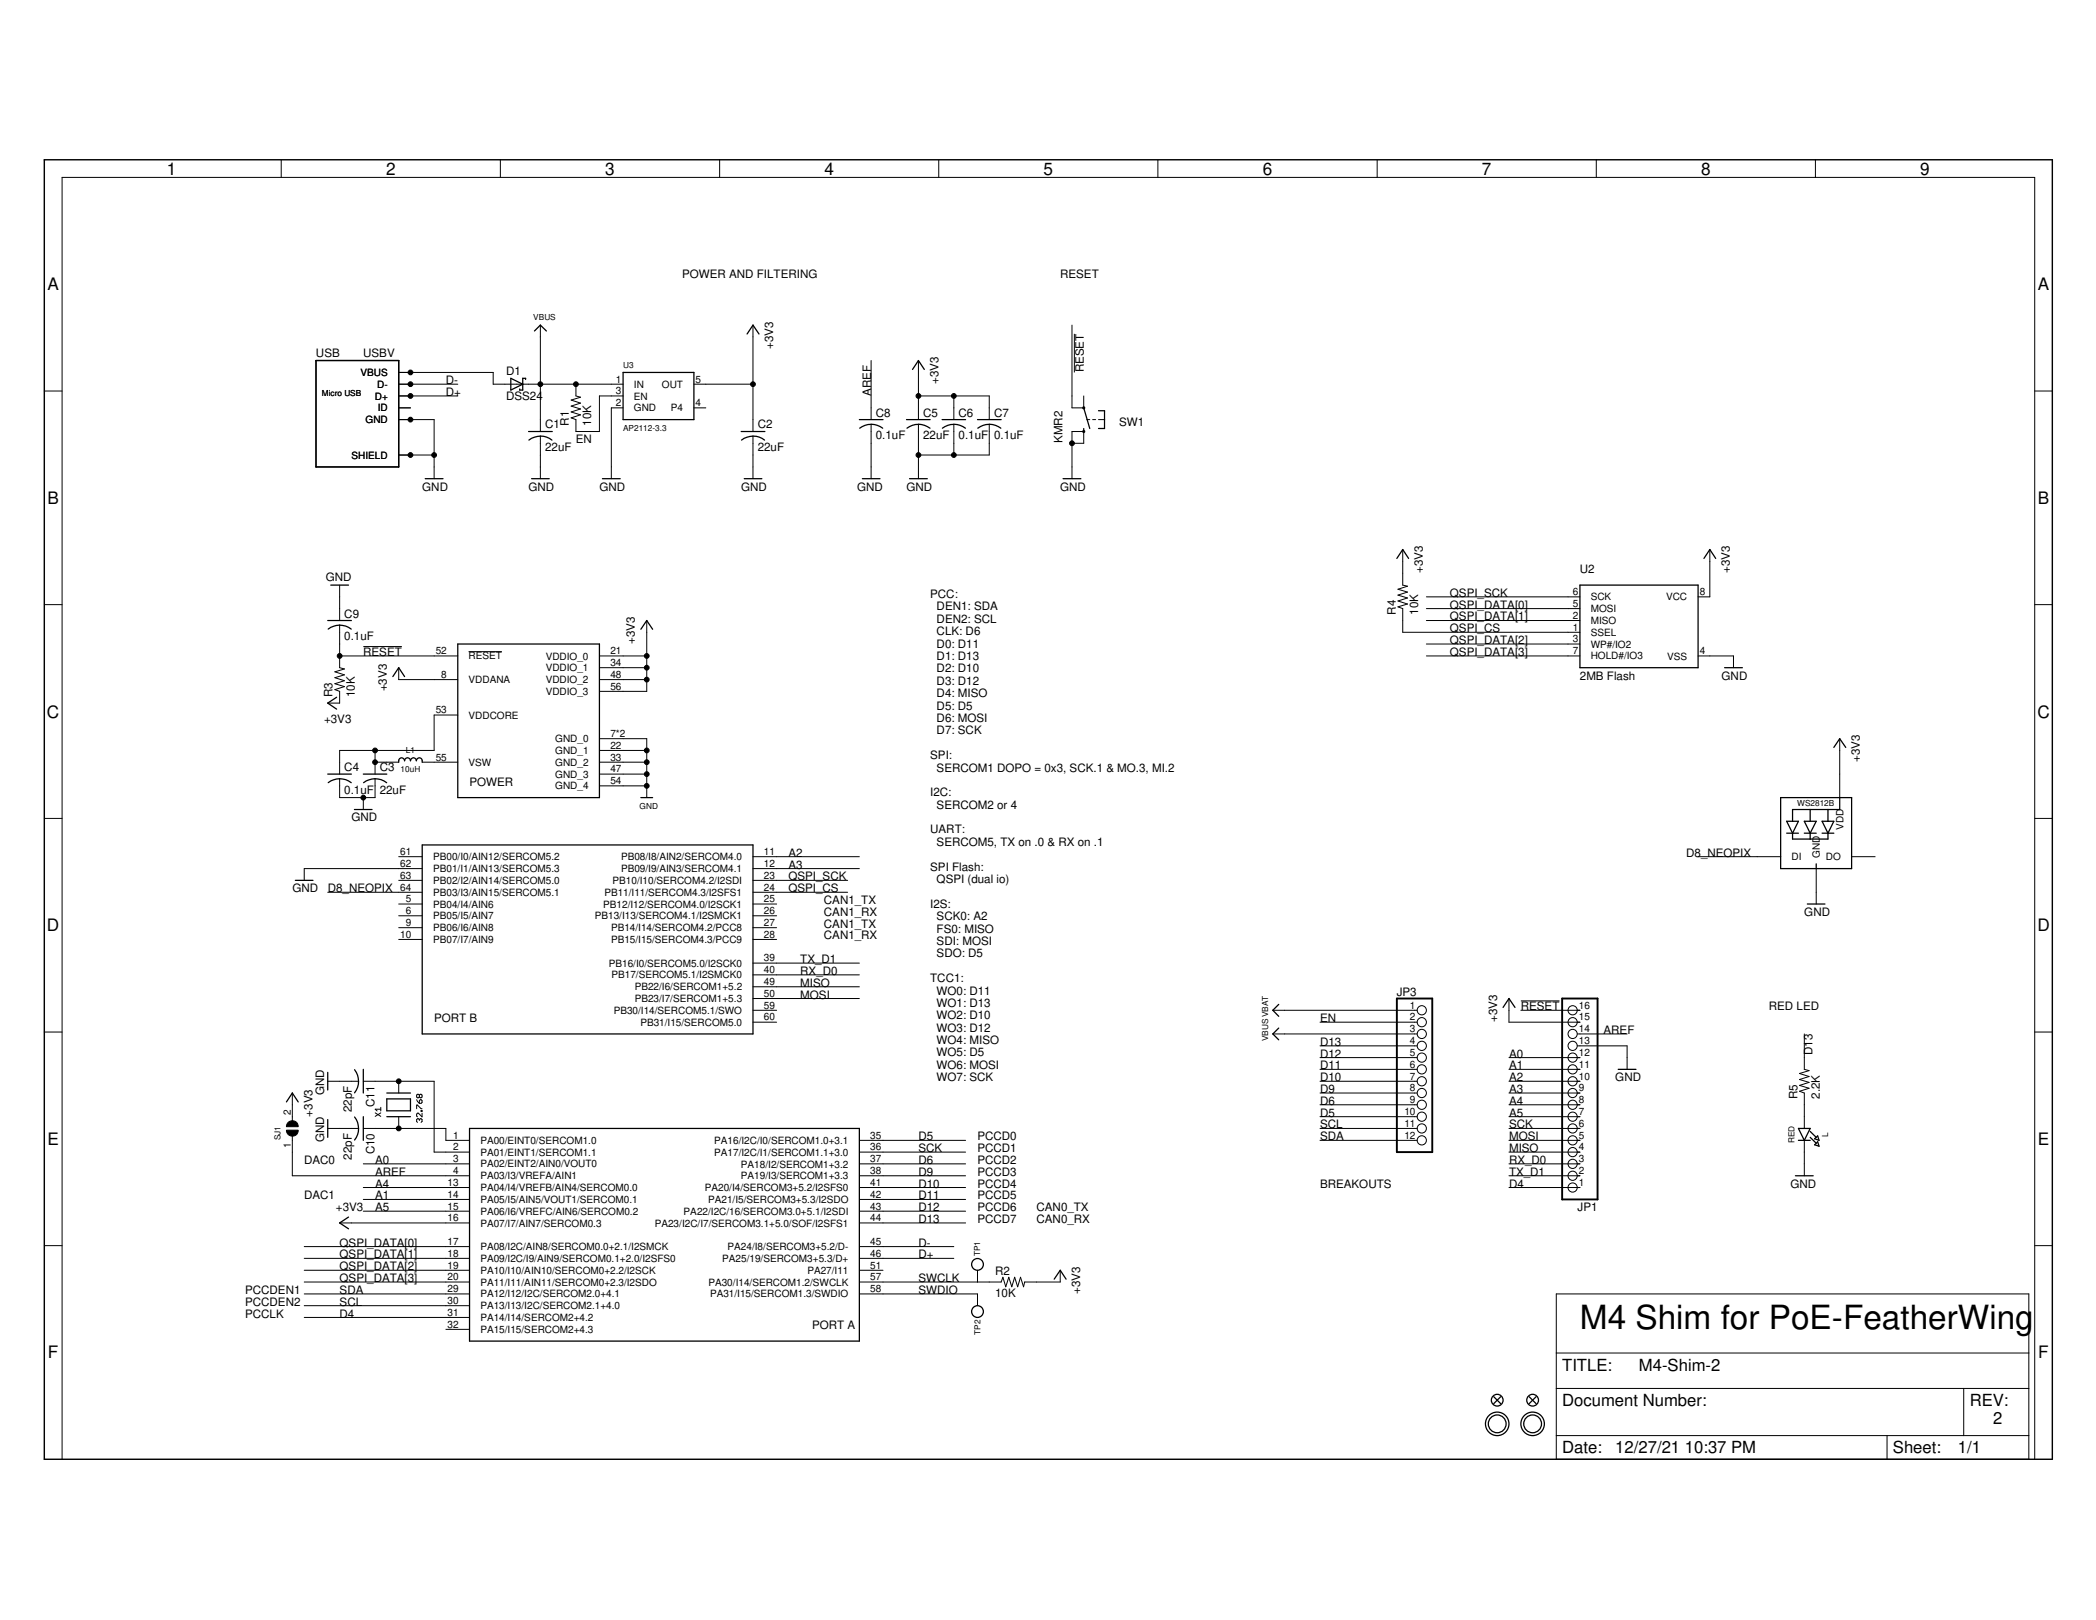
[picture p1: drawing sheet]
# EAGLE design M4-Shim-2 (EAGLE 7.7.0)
COMPANY: ADAFRUIT INDUSTRIES; DRAWN: KTOWN; REV: B

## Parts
C1  22uF  C-USC0805K  [C0805K]
C2  22uF  C-USC0805K  [C0805K]
C3  22uF  C-USC0805K  [C0805K]
C4  0.1uF  C-USC0402K  [C0402K]
C5  22uF  C-USC0805K  [C0805K]
C6  0.1uF  C-USC0402K  [C0402K]
C7  0.1uF  C-USC0402K  [C0402K]
C8  0.1uF  C-USC0402K  [C0402K]
C9  0.1uF  C-USC0402K  [C0402K]
C10  22pF  C-USC0402K  [C0402K]
C11  22pF  C-USC0402K  [C0402K]
D1  DSS24  [SOD123FL]
JP1  HEADER-1X16ROUND  [1X16_ROUND]
JP3  HEADER-1X12  [1X12_ROUND]
L  RED  LED0805_NOOUTLINE  [CHIPLED_0805_NOOUTLINE]
L1  10uH  INDUCTOR  [INDUCTOR_1007]
LED1  WS2812B3535  [LED3535]
R1  10K  R-US_R0402  [R0402]
R2  10K  R-US_R0402  [R0402]
R3  10K  R-US_R0402  [R0402]
R4  10K  R-US_R0402  [R0402]
R5  2.2K  R-US_R0402  [R0402]
SJ1  SOLDERJUMPERCLOSED  [SOLDERJUMPER_CLOSEDWIRE]
SW1  KMR2  SWITCH_TACT_SMT4.6X2.8  [BTN_KMR2_4.6X2.8]
TP1  TESTPOINTROUND1.5MM  [TESTPOINT_ROUND_1.5MM]
TP2  TESTPOINTROUND1.5MM  [TESTPOINT_ROUND_1.5MM]
U1  ATSAMD51J  [PQFN64-1]
U2  2MB Flash  SPIFLASH_8PINUX  [USON8]
U3  AP2112-3.3  VREG_SOT23-5  [SOT23-5]
U$31  MOUNTINGHOLE2.5  [MOUNTINGHOLE_2.5_PLATED]
U$32  MOUNTINGHOLE2.5  [MOUNTINGHOLE_2.5_PLATED]
U$34  FIDUCIAL_1MM  [FIDUCIAL_1MM]
U$35  FIDUCIAL_1MM  [FIDUCIAL_1MM]
USB  ZX62-B-5PA  MICRO-USB-SMD  [TS-1012E-AC03516]
USBV  MICRO-USB-SMD-VERT  [U-D-M5DS-W-4]
X1  32.768  XTAL-3.2X1.5  [XTAL3215]

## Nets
!RESET: C9.2 JP1.16 R3.2 SW1.A'(P1) U1.52(!RESET)
+3V3 [power]: C2.1 C5.1 C6.1 C7.1 JP1.15 LED1.2(VDD) R2.2 R3.1 R4.2 SJ1.2 U1.8(VDDANA) U1.16(PA07/I7/AIN7/SERCOM0.3) U1.21(VDDIO_0) U1.34(VDDIO_1) U1.48(VDDIO_2) U1.56(VDDIO_3) U2.8(VCC) U3.5(OUT)
A0: JP1.12 U1.3(PA02/EINT2/AIN0/VOUT0)
A1: JP1.11 U1.14(PA05/I5/AIN5/VOUT1/SERCOM0.1)
A2: JP1.10 U1.11(PB08/I8/AIN2/SERCOM4.0)
A3: JP1.9 U1.12(PB09/I9/AIN3/SERCOM4.1)
A4: JP1.8 U1.13(PA04/I4/VREFB/AIN4/SERCOM0.0)
A5: JP1.7 U1.15(PA06/I6/VREFC/AIN6/SERCOM0.2)
AREF: C8.1 JP1.14 SJ1.1 U1.4(PA03/I3/VREFA/AIN1)
D4: JP1.1 U1.31(PA14/I14/SERCOM2+4.2)
D5: JP3.10 U1.35(PA16/I2C/I0/SERCOM1.0+3.1)
D6: JP3.9 U1.37(PA18/I2/SERCOM1+3.2)
D8_NEOPIX: LED1.1(DI) U1.64(PB03/I3/AIN15/SERCOM5.1)
D9: JP3.8 U1.38(PA19/I3/SERCOM1+3.3)
D10: JP3.7 U1.41(PA20/I4/SERCOM3+5.2/I2SFS0)
D11: JP3.6 U1.42(PA21/I5/SERCOM3+5.3/I2SDO)
D12: JP3.5 U1.43(PA22/I2C/16/SERCOM3.0+5.1/I2SDI)
D13: JP3.4 R5.2 U1.44(PA23/I2C/I7/SERCOM3.1+5.0/SOF/I2SFS1)
D+: U1.46(PA25/19/SERCOM3+5.3/D+) USB.3(D+) USBV.3(D+)
D-: U1.45(PA24/I8/SERCOM3+5.2/D-) USB.2(D-) USBV.2(D-)
EN: JP3.2 R1.1 U3.3(EN)
GND [gnd]: C1.2 C2.2 C3.2 C4.2 C5.2 C6.2 C7.2 C8.2 C9.1 C10.2 C11.2 JP1.13 L.C LED1.4(GND) SW1.B'(S1) SW1.B(S) U1.7(GND_0) U1.22(GND_1) U1.33(GND_2) U1.47(GND_3) U1.54(GND_4) U1.62(PB01/I1/AIN13/SERCOM5.3) U1.EXP(GND_0) U2.4(VSS) U3.2(GND) USB.5(GND) USB.P1(SHIELD) USB.P2(SHIELD) USB.P3(SHIELD) USB.P4(SHIELD) USB.P5(SHIELD) USB.P6(SHIELD) USBV.5(GND) USBV.MNT1(SHIELD) USBV.MNT2(SHIELD) USBV.MNT3(SHIELD) USBV.MNT4(SHIELD)
MISO: JP1.4 U1.49(PB22/I6/SERCOM1+5.2)
MOSI: JP1.5 U1.50(PB23/I7/SERCOM1+5.3)
N$1: USB.4(ID) USBV.4(ID)
N$2: L.A R5.1
N$5: C10.1 U1.1(PA00/EINT0/SERCOM1.0) X1.P$1
N$7: C11.1 U1.2(PA01/EINT1/SERCOM1.1) X1.P$2
N$11: L1.P$2 U1.55(VSW)
QSPI_CS: R4.1 U1.24(PB11/I11/SERCOM4.3/I2SFS1) U2.1(SSEL)
QSPI_DATA[0]: U1.17(PA08/I2C/AIN8/SERCOM0.0+2.1/I2SMCK) U2.5(MOSI)
QSPI_DATA[1]: U1.18(PA09/I2C/I9/AIN9/SERCOM0.1+2.0/I2SFS0) U2.2(MISO)
QSPI_DATA[2]: U1.19(PA10/I10/AIN10/SERCOM0+2.2/I2SCK) U2.3(WP#/IO2)
QSPI_DATA[3]: U1.20(PA11/I11/AIN11/SERCOM0+2.3/I2SDO) U2.7(HOLD#/IO3)
QSPI_SCK: U1.23(PB10/I10/SERCOM4.2/I2SDI) U2.6(SCK)
RX_D0: JP1.3 U1.40(PB17/SERCOM5.1/I2SMCK0)
SCK: JP1.6 U1.36(PA17/I2C/I1/SERCOM1.1+3.0)
SCL: JP3.11 U1.30(PA13/I13/I2C/SERCOM2.1+4.0)
SDA: JP3.12 U1.29(PA12/I12/I2C/SERCOM2.0+4.1)
SWCLK: R2.1 TP1.P$1 U1.57(PA30/I14/SERCOM1.2/SWCLK)
SWDIO: TP2.P$1 U1.58(PA31/I15/SERCOM1.3/SWDIO)
TX_D1: JP1.2 U1.39(PB16/I0/SERCOM5.0/I2SCK0)
VBAT [power]: JP3.1
VBUS [power]: C1.1 D1.C JP3.3 R1.2 U3.1(IN)
VBUSEXT [power]: D1.A USB.1(VBUS) USBV.1(VBUS)
VDDCORE1: C3.1 C4.1 L1.P$1 U1.53(VDDCORE)
Unconnected: LED1.3(DO) SW1.A(P) U1.5(PB04/I4/AIN6) U1.6(PB05/I5/AIN7) U1.9(PB06/I6/AIN8) U1.10(PB07/I7/AIN9) U1.25(PB12/I12/SERCOM4.0/I2SCK1) U1.26(PB13/I13/SERCOM4.1/I2SMCK1) U1.27(PB14/I14/SERCOM4.2/PCC8) U1.28(PB15/I15/SERCOM4.3/PCC9) U1.32(PA15/I15/SERCOM2+4.3) U1.51(PA27/I11) U1.59(PB30/I14/SERCOM5.1/SWO) U1.60(PB31/I15/SERCOM5.0) U1.61(PB00/I0/AIN12/SERCOM5.2) U1.63(PB02/I2/AIN14/SERCOM5.0) U3.4

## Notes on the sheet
- POWER AND FILTERING | RESET
- CAN1_TX
- CAN1_RX
- CAN1_TX
- CAN1_RX
- RED LED
- PCC:
    DEN1: SDA
    DEN2: SCL
    CLK: D6
    D0: D11
    D1: D13
    D2: D10
    D3: D12
    D4: MISO
    D5: D5
    D6: MOSI
    D7: SCK
  
  SPI:
    SERCOM1 DOPO = 0x3, SCK.1 & MO.3, MI.2
  
  I2C:
    SERCOM2 or 4
  
  UART:
    SERCOM5, TX on .0 & RX on .1
  
  SPI Flash:
    QSPI (dual io)
  
  I2S:
    SCK0: A2
    FS0: MISO
    SDI: MOSI
    SDO: D5
  
  TCC1:
    WO0: D11
    WO1: D13
    WO2: D10
    WO3: D12
    WO4: MISO
    WO5: D5
    WO6: MOSI
    WO7: SCK
- PCCD0
- PCCD1
- DAC0 | PCCD2
- PCCD3
- PCCD4 | BREAKOUTS
- DAC1 | PCCD5
- PCCD6 | CAN0_TX
- PCCD7 | CAN0_RX
- PCCDEN1
- PCCDEN2
- PCCLK
- M4 Shim for PoE-FeatherWing
- 2

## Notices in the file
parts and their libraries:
microbuilder: This work is placed in the public domain, and may be freely used for commercial and non-commercial work with the following conditions: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
